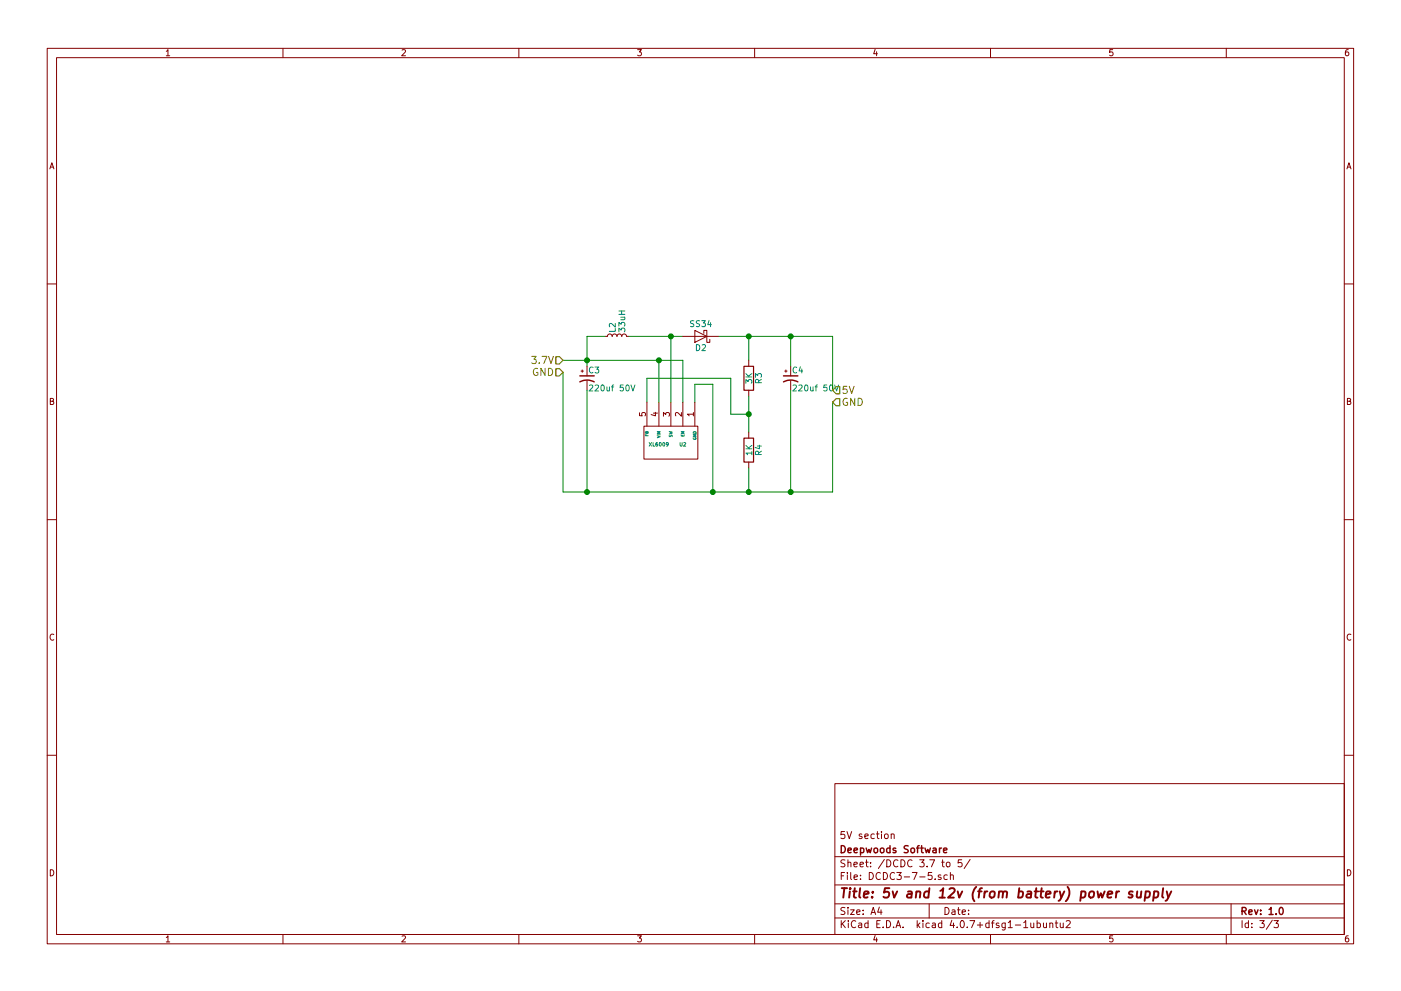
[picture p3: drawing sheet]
EESchema Schematic File Version 2
LIBS:power
LIBS:device
LIBS:switches
LIBS:relays
LIBS:motors
LIBS:transistors
LIBS:conn
LIBS:linear
LIBS:regul
LIBS:74xx
LIBS:cmos4000
LIBS:adc-dac
LIBS:memory
LIBS:xilinx
LIBS:microcontrollers
LIBS:dsp
LIBS:microchip
LIBS:analog_switches
LIBS:motorola
LIBS:texas
LIBS:intel
LIBS:audio
LIBS:interface
LIBS:digital-audio
LIBS:philips
LIBS:display
LIBS:cypress
LIBS:siliconi
LIBS:opto
LIBS:atmel
LIBS:contrib
LIBS:valves
LIBS:xl6009
LIBS:mechanical
LIBS:TPS61088QRHLRQ1
LIBS:lm3488
LIBS:DCDC3_7-5+12-cache
EELAYER 25 0
EELAYER END
$Descr A4 11693 8268
encoding utf-8
Sheet 3 3
Title "5v and 12v (from battery) power supply"
Date ""
Rev "1.0"
Comp "Deepwoods Software"
Comment1 "5V section"
Comment2 ""
Comment3 ""
Comment4 ""
$EndDescr
$Comp
L XL6009 U2
U 1 1
P 5600 3700
F 0 "U2" H 5500 3700 30  0000 C CNN
F 1 "XL6009" H 5700 3700 30  0000 C CNN
F 2 "TO_SOT_Packages_SMD:TO-263-5_TabPin3" H 5600 3700 60  0001 C CNN
F 3 "" H 5600 3700 60  0001 C CNN
	1    5600 3700
	-1   0    0    -1  
$EndComp
$Comp
L CP1_Small C3
U 1 1
P 4900 3150
F 0 "C3" H 4910 3220 50  0000 L CNN
F 1 "220uf 50V" H 4910 3070 50  0000 L CNN
F 2 "Capacitors_SMD:CP_Elec_10x10.5" H 4900 3150 50  0001 C CNN
F 3 "" H 4900 3150 50  0001 C CNN
F 4 "667-EEE-FK1H221V " H 4900 3150 60  0001 C CNN "Mouser Part Number"
	1    4900 3150
	1    0    0    -1  
$EndComp
Wire Wire Line
	4700 3000 5700 3000
Wire Wire Line
	5500 3000 5500 3350
Wire Wire Line
	5700 3000 5700 3350
Connection ~ 5500 3000
Wire Wire Line
	4900 2800 4900 3050
Connection ~ 4900 3000
Wire Wire Line
	5800 3350 5800 3200
Wire Wire Line
	5800 3200 5950 3200
Wire Wire Line
	5950 3200 5950 4100
Wire Wire Line
	4700 4100 6950 4100
Wire Wire Line
	4700 4100 4700 3100
Wire Wire Line
	4900 3250 4900 4100
Connection ~ 4900 4100
$Comp
L L_Small L2
U 1 1
P 5150 2800
F 0 "L2" H 5180 2840 50  0000 L CNN
F 1 "33uH" H 5180 2760 50  0000 L CNN
F 2 "PM5022S-330M-RC:INDPM183140X690N" H 5150 2800 50  0001 C CNN
F 3 "" H 5150 2800 50  0001 C CNN
	1    5150 2800
	0    -1   -1   0   
$EndComp
Wire Wire Line
	4900 2800 5050 2800
Wire Wire Line
	5600 3350 5600 2800
Wire Wire Line
	5250 2800 5700 2800
$Comp
L D_Schottky D2
U 1 1
P 5850 2800
F 0 "D2" H 5850 2900 50  0000 C CNN
F 1 "SS34" H 5850 2700 50  0000 C CNN
F 2 "Diodes_SMD:D_SMB_Handsoldering" H 5850 2800 50  0001 C CNN
F 3 "" H 5850 2800 50  0001 C CNN
F 4 "750-SS34BF-HF" H 5850 2800 60  0001 C CNN "Mouser Part Number"
	1    5850 2800
	-1   0    0    1   
$EndComp
Connection ~ 5600 2800
$Comp
L CP1_Small C4
U 1 1
P 6600 3150
F 0 "C4" H 6610 3220 50  0000 L CNN
F 1 "220uf 50V" H 6610 3070 50  0000 L CNN
F 2 "Capacitors_SMD:CP_Elec_10x10.5" H 6600 3150 50  0001 C CNN
F 3 "" H 6600 3150 50  0001 C CNN
F 4 "667-EEE-FK1H221V " H 6600 3150 60  0001 C CNN "Mouser Part Number"
	1    6600 3150
	1    0    0    -1  
$EndComp
Wire Wire Line
	6600 3050 6600 2800
Wire Wire Line
	6000 2800 6950 2800
Wire Wire Line
	6600 4100 6600 3250
Connection ~ 5950 4100
$Comp
L R R3
U 1 1
P 6250 3150
F 0 "R3" V 6330 3150 50  0000 C CNN
F 1 "3K" V 6250 3150 50  0000 C CNN
F 2 "Resistors_SMD:R_0805_HandSoldering" V 6180 3150 50  0001 C CNN
F 3 "" H 6250 3150 50  0001 C CNN
	1    6250 3150
	1    0    0    -1  
$EndComp
$Comp
L R R4
U 1 1
P 6250 3750
F 0 "R4" V 6330 3750 50  0000 C CNN
F 1 "1K" V 6250 3750 50  0000 C CNN
F 2 "Resistors_SMD:R_0805_HandSoldering" V 6180 3750 50  0001 C CNN
F 3 "" H 6250 3750 50  0001 C CNN
	1    6250 3750
	1    0    0    -1  
$EndComp
Wire Wire Line
	6250 3000 6250 2800
Connection ~ 6250 2800
Wire Wire Line
	6250 3600 6250 3300
Wire Wire Line
	6250 3900 6250 4100
Connection ~ 6250 4100
Wire Wire Line
	5400 3350 5400 3150
Wire Wire Line
	5400 3150 6100 3150
Wire Wire Line
	6100 3150 6100 3450
Wire Wire Line
	6100 3450 6250 3450
Connection ~ 6250 3450
Wire Wire Line
	6950 2800 6950 3250
Connection ~ 6600 2800
Wire Wire Line
	6950 4100 6950 3350
Connection ~ 6600 4100
Text HLabel 4700 3000 0    60   Input ~ 0
3.7V
Text HLabel 4700 3100 0    60   Input ~ 0
GND
Text HLabel 6950 3250 2    60   Input ~ 0
5V
Text HLabel 6950 3350 2    60   Input ~ 0
GND
$EndSCHEMATC
